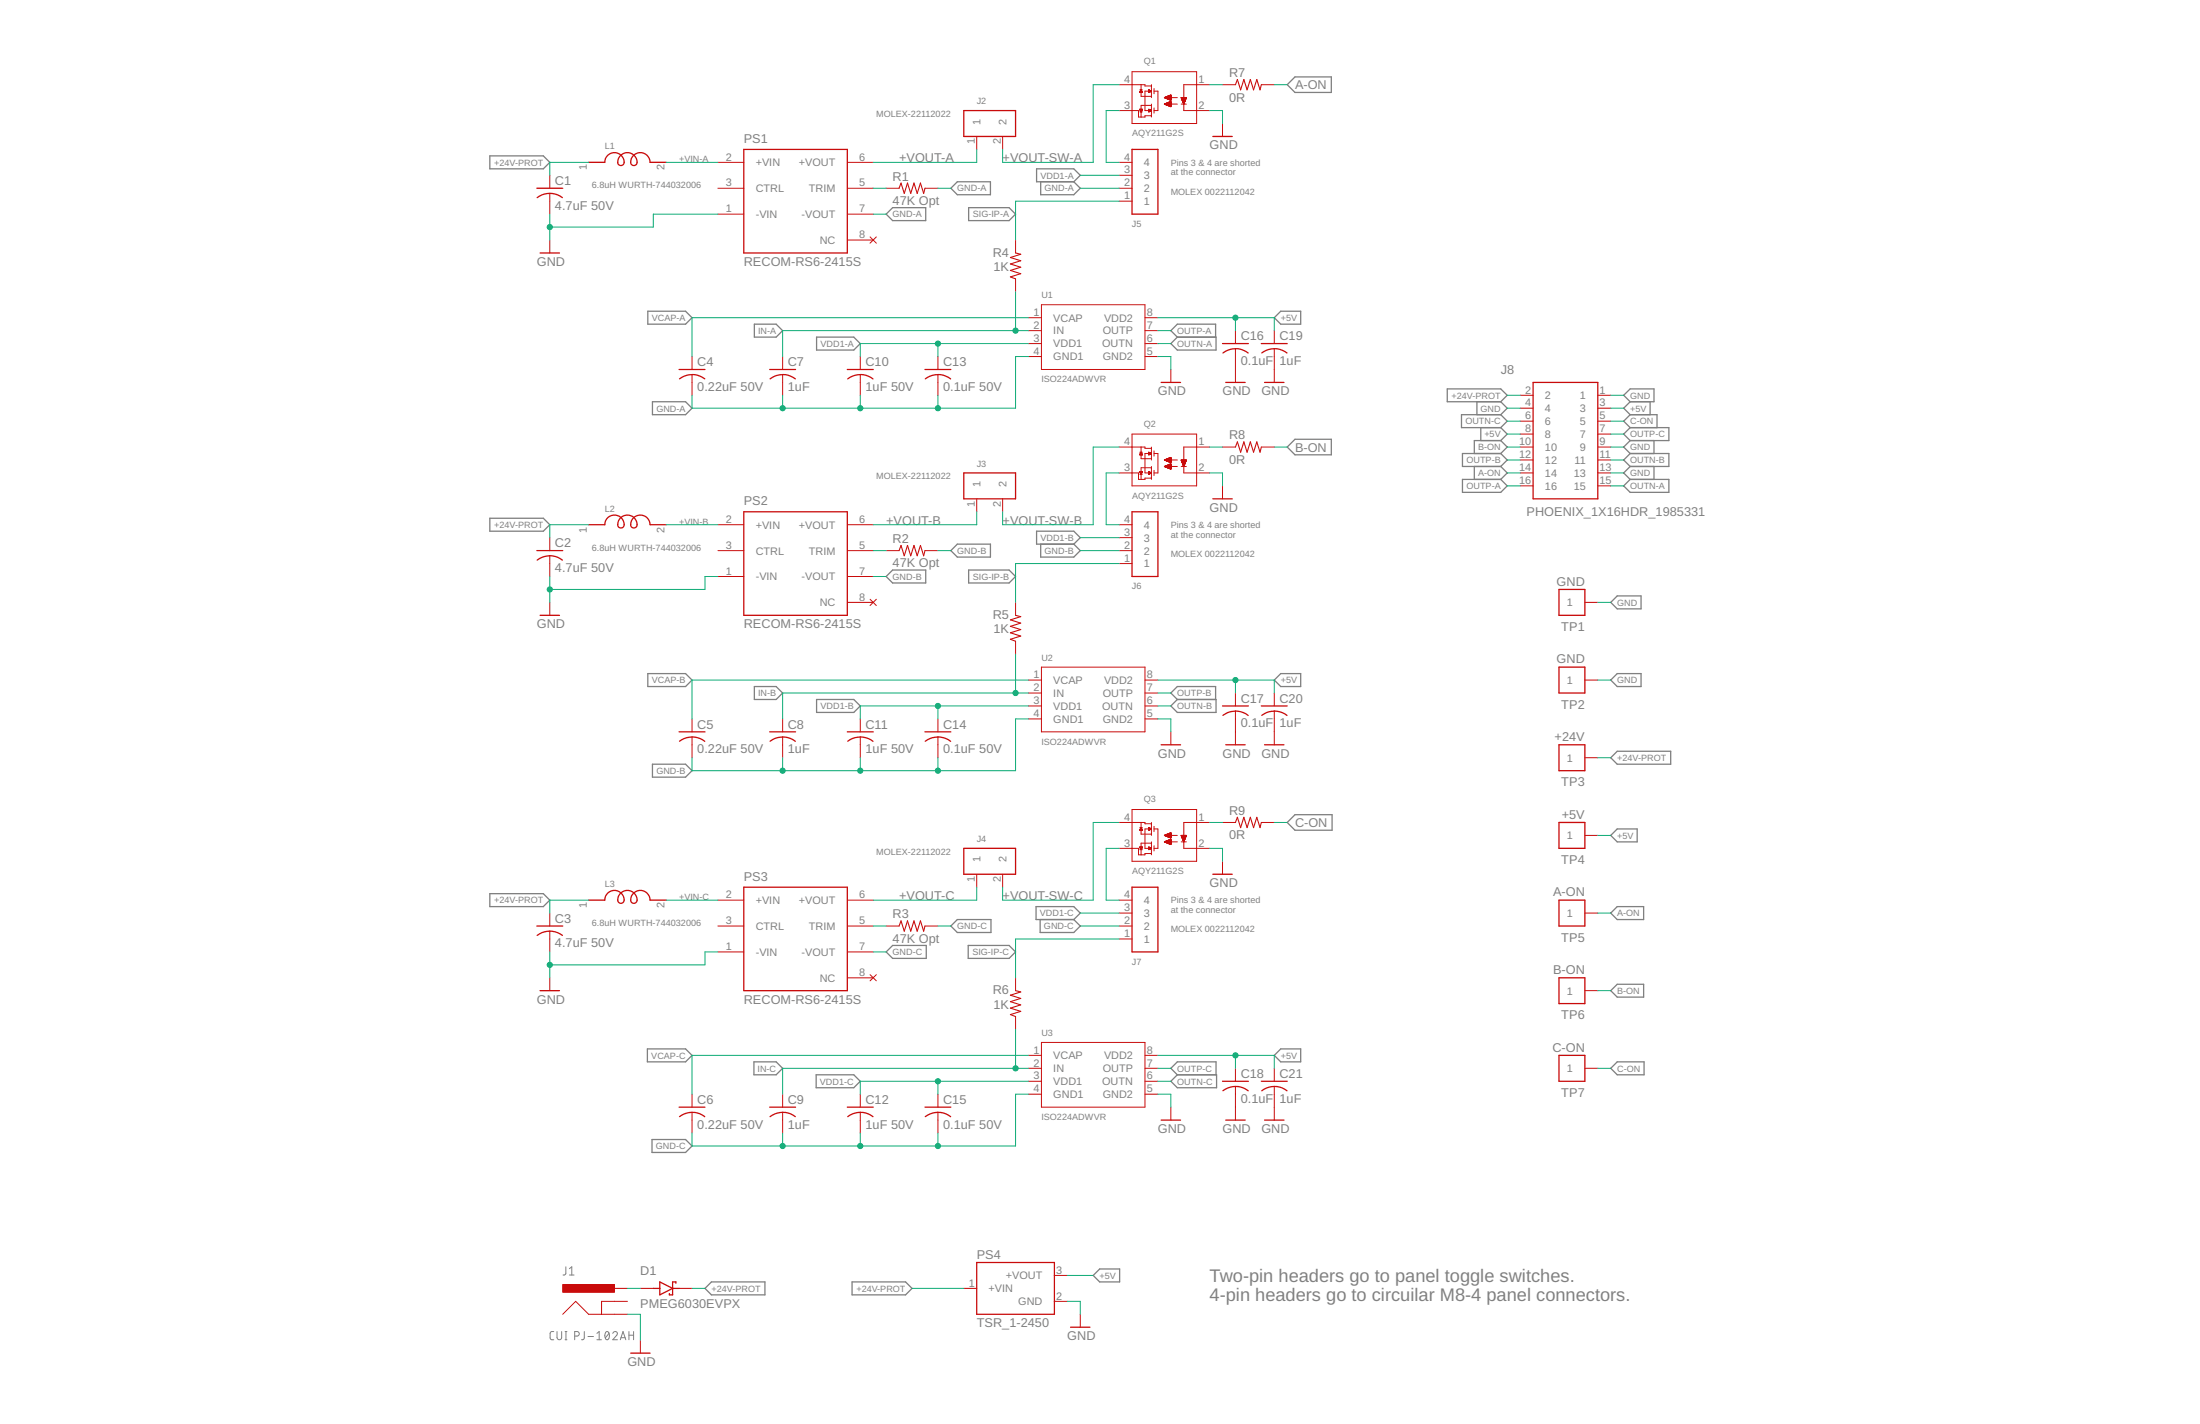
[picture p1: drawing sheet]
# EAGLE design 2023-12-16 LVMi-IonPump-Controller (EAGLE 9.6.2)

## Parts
C1  4.7uF 50V  C-USC0805  [C0805]
C2  4.7uF 50V  C-USC0805  [C0805]
C3  4.7uF 50V  C-USC0805  [C0805]
C4  0.22uF 50V  C-USC0805  [C0805]
C5  0.22uF 50V  C-USC0805  [C0805]
C6  0.22uF 50V  C-USC0805  [C0805]
C7  1uF  C-USC0805  [C0805]
C8  1uF  C-USC0805  [C0805]
C9  1uF  C-USC0805  [C0805]
C10  1uF 50V  C-USC0805  [C0805]
C11  1uF 50V  C-USC0805  [C0805]
C12  1uF 50V  C-USC0805  [C0805]
C13  0.1uF 50V  C-USC0805  [C0805]
C14  0.1uF 50V  C-USC0805  [C0805]
C15  0.1uF 50V  C-USC0805  [C0805]
C16  0.1uF  C-USC0805  [C0805]
C17  0.1uF  C-USC0805  [C0805]
C18  0.1uF  C-USC0805  [C0805]
C19  1uF  C-USC0805  [C0805]
C20  1uF  C-USC0805  [C0805]
C21  1uF  C-USC0805  [C0805]
D1  PMEG6030EVPX  SCHOTTKY-PMEG6030EVPX  [DIO_PMEG6030EVPX]
J1  CUI PJ-102AH  POWER_JACKPJ-102AH  [PJ-102AH]
J2  MOLEX-22112022  PINHD-1X2-MOLEX-22112022  [1X02-MOLEX-22112022]
J3  MOLEX-22112022  PINHD-1X2-MOLEX-22112022  [1X02-MOLEX-22112022]
J4  MOLEX-22112022  PINHD-1X2-MOLEX-22112022  [1X02-MOLEX-22112022]
J5  MOLEX 0022112042  PINHD-1X4-MOLEX-22112042  [1X04-MOLEX-22112042]
J6  MOLEX 0022112042  PINHD-1X4-MOLEX-22112042  [1X04-MOLEX-22112042]
J7  MOLEX 0022112042  PINHD-1X4-MOLEX-22112042  [1X04-MOLEX-22112042]
J8  PHOENIX_1X16HDR_1985331  [1985331]
L1  6.8uH WURTH-744032006  INDUCTOR-WURTH-744032006  [WURTH-1210-INDUCTOR]
L2  6.8uH WURTH-744032006  INDUCTOR-WURTH-744032006  [WURTH-1210-INDUCTOR]
L3  6.8uH WURTH-744032006  INDUCTOR-WURTH-744032006  [WURTH-1210-INDUCTOR]
PS1  RECOM-RS6-2415S  DC-DC-15V-RECOM-RS6-2415S  [CONV_RS6-2415S]
PS2  RECOM-RS6-2415S  DC-DC-15V-RECOM-RS6-2415S  [CONV_RS6-2415S]
PS3  RECOM-RS6-2415S  DC-DC-15V-RECOM-RS6-2415S  [CONV_RS6-2415S]
PS4  TSR_1-2450  [CONV_TSR_1-2450]
Q1  AQY211G2S  AQY212GSX  [SOP4_PAN]
Q2  AQY211G2S  AQY212GSX  [SOP4_PAN]
Q3  AQY211G2S  AQY212GSX  [SOP4_PAN]
R1  47K Opt  R-US_R0805  [R0805]
R2  47K Opt  R-US_R0805  [R0805]
R3  47K Opt  R-US_R0805  [R0805]
R4  1K  R-US_R0805  [R0805]
R5  1K  R-US_R0805  [R0805]
R6  1K  R-US_R0805  [R0805]
R7  0R  R-US_R0805  [R0805]
R8  0R  R-US_R0805  [R0805]
R9  0R  R-US_R0805  [R0805]
TP1  GND  TP5000-TESTPOINT-BLK  [TP5000-TESTPOINT-BLK]
TP2  GND  TP5000-TESTPOINT-BLK  [TP5000-TESTPOINT-BLK]
TP3  +24V  TP5000-TESTPOINT-BLK  [TP5000-TESTPOINT-BLK]
TP4  +5V  TP5000-TESTPOINT-BLK  [TP5000-TESTPOINT-BLK]
TP5  A-ON  TP5000-TESTPOINT-BLK  [TP5000-TESTPOINT-BLK]
TP6  B-ON  TP5000-TESTPOINT-BLK  [TP5000-TESTPOINT-BLK]
TP7  C-ON  TP5000-TESTPOINT-BLK  [TP5000-TESTPOINT-BLK]
U1  ISO224ADWVR  [DWV8_TEX]
U2  ISO224ADWVR  [DWV8_TEX]
U3  ISO224ADWVR  [DWV8_TEX]

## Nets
+5V: C16.1 C17.1 C18.1 C19.1 C20.1 C21.1 J8.3 J8.8 PS4.3(+VOUT) TP4.P$1 U1.8(VDD2) U2.8(VDD2) U3.8(VDD2)
+24V: D1.2(A) J1.PWR
+24V-PROT: C1.1 C2.1 C3.1 D1.1(K) J8.2 L1.1 L2.1 L3.1 PS4.1(+VIN) TP3.P$1
+VIN-A: L1.2 PS1.2(+VIN)
+VIN-B: L2.2 PS2.2(+VIN)
+VIN-C: L3.2 PS3.2(+VIN)
+VOUT-A: J2.1 PS1.6(+VOUT)
+VOUT-B: J3.1 PS2.6(+VOUT)
+VOUT-C: J4.1 PS3.6(+VOUT)
+VOUT-SW-A: J2.2 Q1.4
+VOUT-SW-B: J3.2 Q2.4
+VOUT-SW-C: J4.2 Q3.4
A-ON: J8.14 R7.2 TP5.P$1
B-ON: J8.10 R8.2 TP6.P$1
C-ON: J8.5 R9.2 TP7.P$1
GND: C1.2 C2.2 C3.2 C16.2 C17.2 C18.2 C19.2 C20.2 C21.2 J1.GND J8.1 J8.4 J8.9 J8.13 PS1.1(-VIN) PS2.1(-VIN) PS3.1(-VIN) PS4.2(GND) Q1.2 Q2.2 Q3.2 TP1.P$1 TP2.P$1 U1.5(GND2) U2.5(GND2) U3.5(GND2)
GND-A: C4.2 C7.2 C10.2 C13.2 J5.2 PS1.7(-VOUT) R1.2 U1.4(GND1)
GND-B: C5.2 C8.2 C11.2 C14.2 J6.2 PS2.7(-VOUT) R2.2 U2.4(GND1)
GND-C: C6.2 C9.2 C12.2 C15.2 J7.2 PS3.7(-VOUT) R3.2 U3.4(GND1)
IN-A: C7.1 R4.1 U1.2(IN)
IN-B: C8.1 R5.1 U2.2(IN)
IN-C: C9.1 R6.1 U3.2(IN)
N$1: Q3.1 R9.1
N$2: Q1.1 R7.1
N$3: Q2.1 R8.1
N$4: PS3.5(TRIM) R3.1
N$5: PS2.5(TRIM) R2.1
N$6: PS1.5(TRIM) R1.1
OUTN-A: J8.15 U1.6(OUTN)
OUTN-B: J8.11 U2.6(OUTN)
OUTN-C: J8.6 U3.6(OUTN)
OUTP-A: J8.16 U1.7(OUTP)
OUTP-B: J8.12 U2.7(OUTP)
OUTP-C: J8.7 U3.7(OUTP)
SIG-IP-A: J5.1 R4.2
SIG-IP-B: J6.1 R5.2
SIG-IP-C: J7.1 R6.2
VCAP-A: C4.1 U1.1(VCAP)
VCAP-B: C5.1 U2.1(VCAP)
VCAP-C: C6.1 U3.1(VCAP)
VDD1-A: C10.1 C13.1 J5.3 U1.3(VDD1)
VDD1-B: C11.1 C14.1 J6.3 U2.3(VDD1)
VDD1-C: C12.1 C15.1 J7.3 U3.3(VDD1)
VOUT-RL-A: J5.4 Q1.3
VOUT-RL-B: J6.4 Q2.3
VOUT-RL-C: J7.4 Q3.3
Unconnected: J1.GNDBRK(GNDBREAK) PS1.3(CTRL) PS1.8(NC) PS2.3(CTRL) PS2.8(NC) PS3.3(CTRL) PS3.8(NC)

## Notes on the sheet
- Pins 3 & 4 are shorted
  at the connector
- Pins 3 & 4 are shorted
  at the connector
- Pins 3 & 4 are shorted
  at the connector
- Two-pin headers go to panel toggle switches.
  4-pin headers go to circuilar M8-4 panel connectors.

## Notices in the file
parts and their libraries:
AUmlib: COPYRIGHT: Copyright (C) 2018 Accelerated Designs. All rights reserved
AUmlib: COPYRIGHT: Copyright (C) 2023 Ultra Librarian. All rights reserved.
